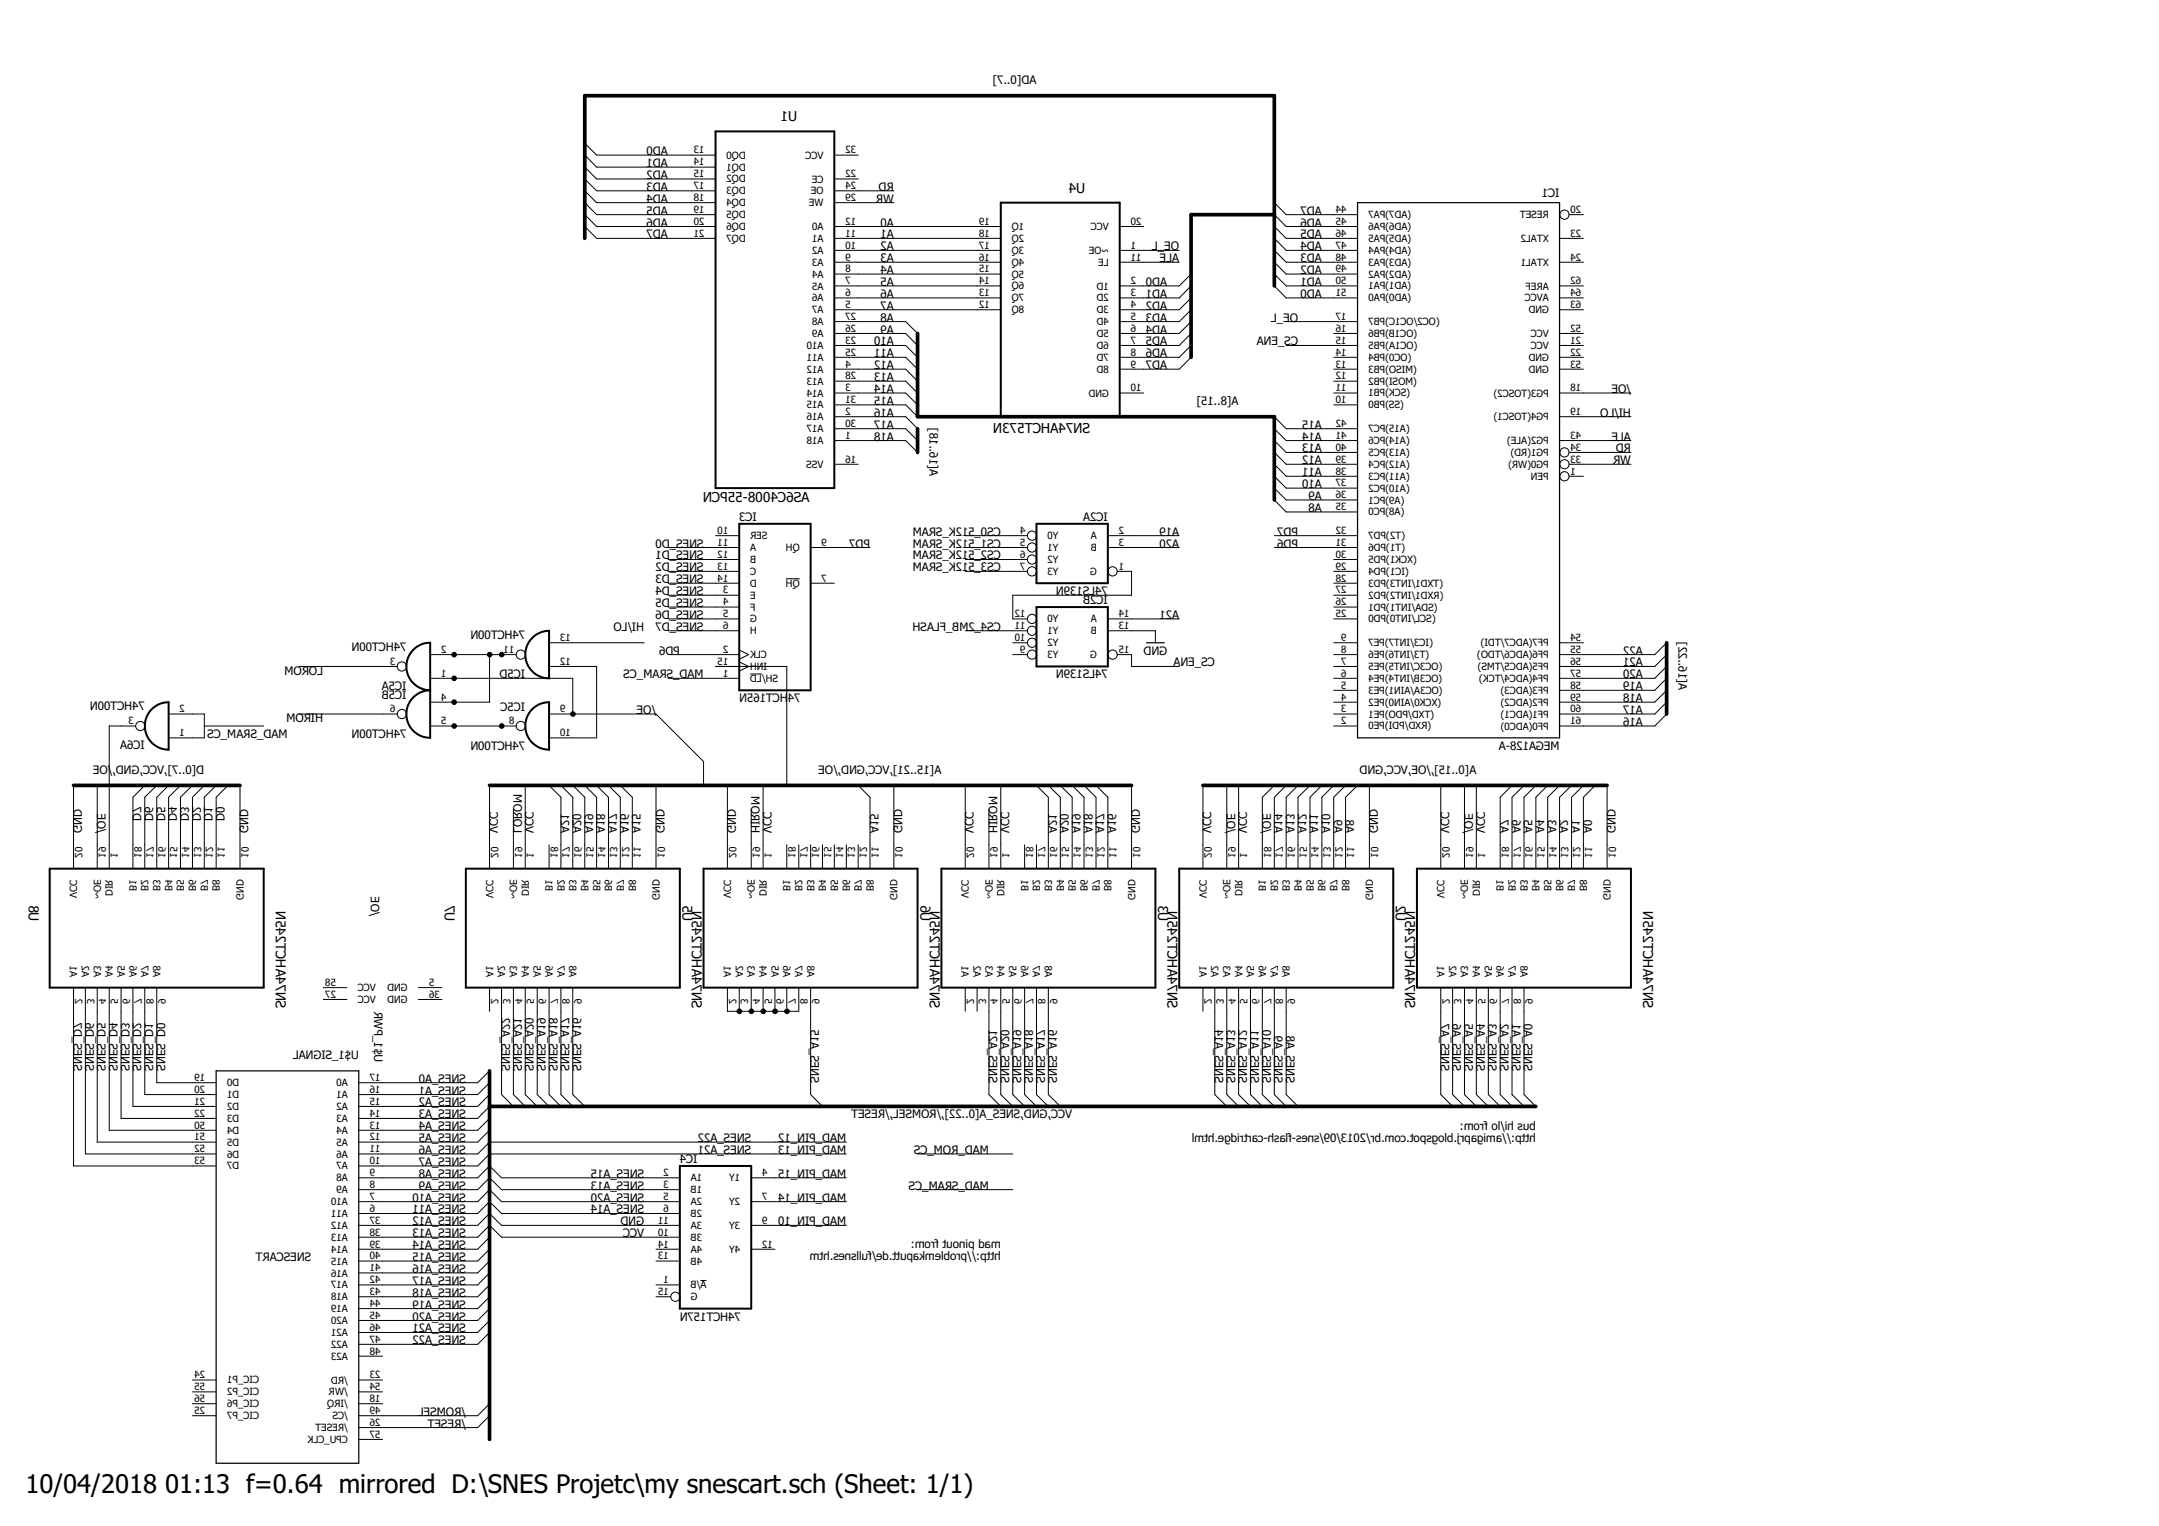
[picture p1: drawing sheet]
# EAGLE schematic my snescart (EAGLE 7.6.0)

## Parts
IC1  MEGA128-A  [TQFP64]
IC2  74LS139N  [DIL16]
IC3  74HCT165N  [DIL16]
IC4  74HCT157N  [DIL16]
IC5  74HCT00N  [DIL14]
IC6  74HCT00N  [DIL14]
U1  AS6C4008-55PCN  [DIP254P1524X393-32]
U2  SN74AHCT245N  [DIP254P762X508-20]
U3  SN74AHCT245N  [DIP254P762X508-20]
U4  SN74AHCT573N  [DIP254P762X508-20]
U5  SN74AHCT245N  [DIP254P762X508-20]
U6  SN74AHCT245N  [DIP254P762X508-20]
U7  SN74AHCT245N  [DIP254P762X508-20]
U8  SN74AHCT245N  [DIP254P762X508-20]
U$1  SNESCART  [SNESCART]

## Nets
/OE: IC1.18(PG3(TOSC2)) IC5.1(A:I0) IC5.9(C:I0) U2.19(~OE) U3.18(B1) U3.19(~OE) U8.19(~OE)
/RESET: U$1.26(_SIGNAL:/RESET)
/ROMSEL: U$1.49(_SIGNAL:/CS)
A0: U1.12(A0) U2.11(B8) U4.19(1Q)
A1: U1.11(A1) U2.12(B7) U4.18(2Q)
A2: U1.10(A2) U2.13(B6) U4.17(3Q)
A3: U1.9(A3) U2.14(B5) U4.16(4Q)
A4: U1.8(A4) U2.15(B4) U4.15(5Q)
A5: U1.7(A5) U2.16(B3) U4.14(6Q)
A6: U1.6(A6) U2.17(B2) U4.13(7Q)
A7: U1.5(A7) U2.18(B1) U4.12(8Q)
A8: IC1.35((A8)PC0) U1.27(A8) U3.11(B8)
A9: IC1.36((A9)PC1) U1.26(A9) U3.12(B7)
A10: IC1.37((A10)PC2) U1.23(A10) U3.13(B6)
A11: IC1.38((A11)PC3) U1.25(A11) U3.14(B5)
A12: IC1.39((A12)PC4) U1.4(A12) U3.15(B4)
A13: IC1.40((A13)PC5) U1.28(A13) U3.16(B3)
A14: IC1.41((A14)PC6) U1.3(A14) U3.17(B2)
A15: IC1.42((A15)PC7) U1.31(A15) U5.11(B8) U7.11(B8)
A16: IC1.61(PF0(ADC0)) U1.2(A16) U6.11(B8) U7.12(B7)
A17: IC1.60(PF1(ADC1)) U1.30(A17) U6.12(B7) U7.13(B6)
A18: IC1.59(PF2(ADC2)) U1.1(A18) U6.13(B6) U7.14(B5)
A19: IC1.58(PF3(ADC3)) IC2.2(A:A) U6.14(B5) U7.15(B4)
A20: IC1.57(PF4(ADC4/TCK)) IC2.3(A:B) U6.15(B4) U7.16(B3)
A21: IC1.56(PF5(ADC5/TMS)) IC2.14(B:A) U6.16(B3) U7.17(B2)
A22: IC1.55(PF6(ADC6/TDO))
AD0: IC1.51((AD0)PA0) U1.13(DQ0) U4.2(1D)
AD1: IC1.50((AD1)PA1) U1.14(DQ1) U4.3(2D)
AD2: IC1.49((AD2)PA2) U1.15(DQ2) U4.4(3D)
AD3: IC1.48((AD3)PA3) U1.17(DQ3) U4.5(4D)
AD4: IC1.47((AD4)PA4) U1.18(DQ4) U4.6(5D)
AD5: IC1.46((AD5)PA5) U1.19(DQ5) U4.7(6D)
AD6: IC1.45((AD6)PA6) U1.20(DQ6) U4.8(7D)
AD7: IC1.44((AD7)PA7) U1.21(DQ7) U4.9(8D)
ALE: IC1.43(PG2(ALE)) U4.11(LE)
CS0_512K_SRAM: IC2.4(A:Y0)
CS1_512K_SRAM: IC2.5(A:Y1)
CS2_512K_SRAM: IC2.6(A:Y2)
CS3_512K_SRAM: IC2.7(A:Y3)
CS4_2MB_FLASH: IC2.11(B:Y1)
CS_ENA: IC1.15((OC1A)PB5) IC2.15(B:G)
D0: U8.11(B8)
D1: U8.12(B7)
D2: U8.13(B6)
D3: U8.14(B5)
D4: U8.15(B4)
D5: U8.16(B3)
D6: U8.17(B2)
D7: U8.18(B1)
GND: IC2.13(B:B) IC3.15(INH) IC4.11(3A) U2.10(GND) U3.10(GND) U5.10(GND) U5.20(VCC) U6.10(GND) U7.10(GND) U8.10(GND) U8.20(VCC)
HI/LO: IC1.19(PG4(TOSC1)) IC5.13(D:I1)
HIROM: IC5.6(B:O) U5.19(~OE) U6.19(~OE)
LOROM: IC5.3(A:O) U7.19(~OE)
MAD_PIN_10: IC4.9(3Y)
MAD_PIN_14: IC4.7(2Y)
MAD_PIN_15: IC4.4(1Y)
MAD_SRAM_CS: IC3.1(SH/!LD) IC6.1(A:I0) IC6.2(A:I1)
N$1: U5.2(A1) U5.3(A2) U5.4(A3) U5.5(A4) U5.6(A5) U5.7(A6) U5.8(A7)
N$2: IC6.3(A:O) U8.1(DIR)
N$9: IC2.1(A:G) IC2.12(B:Y0)
N$12: IC5.10(C:I1) IC5.12(D:I0)
N$13: IC5.5(B:I1) IC5.8(C:O)
N$14: IC5.2(A:I1) IC5.4(B:I0) IC5.11(D:O)
OE_L: IC1.17((OC2/OC1C)PB7) U4.1(~OE)
PD6: IC1.31((T1)PD6) IC3.2(CLK)
PD7: IC1.32((T2)PD7) IC3.9(QH)
RD: IC1.34(PG1(RD)) U1.24(OE)
SNES_A0: U2.9(A8) U$1.17(_SIGNAL:A0)
SNES_A1: U2.8(A7) U$1.16(_SIGNAL:A1)
SNES_A2: U2.7(A6) U$1.15(_SIGNAL:A2)
SNES_A3: U2.6(A5) U$1.14(_SIGNAL:A3)
SNES_A4: U2.5(A4) U$1.13(_SIGNAL:A4)
SNES_A5: U2.4(A3) U$1.12(_SIGNAL:A5)
SNES_A6: U2.3(A2) U$1.11(_SIGNAL:A6)
SNES_A7: U2.2(A1) U$1.10(_SIGNAL:A7)
SNES_A8: U3.9(A8) U$1.9(_SIGNAL:A8)
SNES_A9: U3.8(A7) U$1.8(_SIGNAL:A9)
SNES_A10: U3.7(A6) U$1.7(_SIGNAL:A10)
SNES_A11: U3.6(A5) U$1.6(_SIGNAL:A11)
SNES_A12: U3.5(A4) U$1.37(_SIGNAL:A12)
SNES_A13: IC4.3(1B) U3.4(A3) U$1.38(_SIGNAL:A13)
SNES_A14: IC4.6(2B) U3.3(A2) U$1.39(_SIGNAL:A14)
SNES_A15: IC4.2(1A) U5.9(A8) U$1.40(_SIGNAL:A15)
SNES_A16: U6.9(A8) U7.9(A8) U$1.41(_SIGNAL:A16)
SNES_A17: U6.8(A7) U7.8(A7) U$1.42(_SIGNAL:A17)
SNES_A18: U6.7(A6) U7.7(A6) U$1.43(_SIGNAL:A18)
SNES_A19: U6.6(A5) U7.6(A5) U$1.44(_SIGNAL:A19)
SNES_A20: IC4.5(2A) U6.5(A4) U7.5(A4) U$1.45(_SIGNAL:A20)
SNES_A21: U6.4(A3) U7.4(A3) U$1.46(_SIGNAL:A21)
SNES_A22: U7.3(A2) U$1.47(_SIGNAL:A22)
SNES_D0: IC3.11(A) U8.9(A8) U$1.19(_SIGNAL:D0)
SNES_D1: IC3.12(B) U8.8(A7) U$1.20(_SIGNAL:D1)
SNES_D2: IC3.13(C) U8.7(A6) U$1.21(_SIGNAL:D2)
SNES_D3: IC3.14(D) U8.6(A5) U$1.22(_SIGNAL:D3)
SNES_D4: IC3.3(E) U8.5(A4) U$1.50(_SIGNAL:D4)
SNES_D5: IC3.4(F) U8.4(A3) U$1.51(_SIGNAL:D5)
SNES_D6: IC3.5(G) U8.3(A2) U$1.52(_SIGNAL:D6)
SNES_D7: IC3.6(H) U8.2(A1) U$1.53(_SIGNAL:D7)
VCC: IC4.10(3B) U2.1(DIR) U2.20(VCC) U3.1(DIR) U3.20(VCC) U5.1(DIR) U6.1(DIR) U6.20(VCC) U7.1(DIR) U7.20(VCC)
WR: IC1.33(PG0(WR)) U1.29(WE)
Unconnected: IC1.1(PEN) IC1.2((RXD/PDI)PE0) IC1.3((TXD/PDO)PE1) IC1.4((XCK0/AIN0)PE2) IC1.5((OC3A/AIN1)PE3) IC1.6((OC3B/INT4)PE4) IC1.7((OC3C/INT5)PE5) IC1.8((T3/INT6)PE6) IC1.9((IC3/INT7)PE7) IC1.10((SS)PB0) IC1.11((SCK)PB1) IC1.12((MOSI)PB2) IC1.13((MISO)PB3) IC1.14((OC0)PB4) IC1.16((OC1B)PB6) IC1.20(RESET) IC1.23(XTAL2) IC1.24(XTAL1) IC1.25((SCL/INT0)PD0) IC1.26((SDA/INT1)PD1) IC1.27((RXD1/INT2)PD2) IC1.28((TXD1/INT3)PD3) IC1.29((IC1)PD4) IC1.30((XCK1)PD5) IC1.54(PF7(ADC7/TDI)) IC1.62(AREF) IC2.9(B:Y3) IC2.10(B:Y2) IC3.7(!QH) IC3.10(SER) IC4.1(!A!/B) IC4.12(4Y) IC4.13(4B) IC4.14(4A) IC4.15(G) IC6.4(B:I0) IC6.5(B:I1) IC6.6(B:O) IC6.8(C:O) IC6.9(C:I0) IC6.10(C:I1) IC6.11(D:O) IC6.12(D:I0) IC6.13(D:I1) U1.16(VSS) U1.22(CE) U3.2(A1) U4.10(GND) U5.12(B7) U5.13(B6) U5.14(B5) U5.15(B4) U5.16(B3) U5.17(B2) U5.18(B1) U6.2(A1) U6.3(A2) U6.17(B2) U6.18(B1) U7.2(A1) U7.18(B1) U$1.18(_SIGNAL:/IRQ) U$1.23(_SIGNAL:/RD) U$1.24(_SIGNAL:CIC_P1) U$1.25(_SIGNAL:CIC_P7) U$1.48(_SIGNAL:A23) U$1.54(_SIGNAL:/WR) U$1.55(_SIGNAL:CIC_P2) U$1.56(_SIGNAL:CIC_P6) U$1.57(_SIGNAL:CPU_CLK)

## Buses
AD[0..7]
A[8..15]
A[16..22]
A[16..18]
A[0..15],/OE,VCC,GND
A[15..21],VCC,GND,/OE
D[0..7],VCC,GND,/OE
VCC,GND,SNES_A[0..22],/ROMSEL,/RESET

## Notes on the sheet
- bus hi/lo from:
  http://amigaprj.blogspot.com.br/2013/09/snes-flash-cartridge.html
- mad pinout from:
  http://problemkaputt.de/fullsnes.htm

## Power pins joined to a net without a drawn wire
AVCC: IC1.64(AVCC)
GND: IC1.22(GND) IC1.53(GND) IC1.63(GND) IC2.8(P:GND) IC3.8(GND) IC4.8(GND) IC5.7(P:GND) IC6.7(P:GND) U$1.5(_PWR:GND) U$1.36(_PWR:GND)
VCC: IC1.21(VCC) IC1.52(VCC) IC2.16(P:VCC) IC3.16(VCC) IC4.16(VCC) IC5.14(P:VCC) IC6.14(P:VCC) U1.32(VCC) U4.20(VCC) U$1.27(_PWR:VCC) U$1.58(_PWR:VCC)

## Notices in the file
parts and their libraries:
SparkFun-Aesthetics: Licensing: Creative Commons ShareAlike 4.0 International - https://creativecommons.org/licenses/by-sa/4.0
